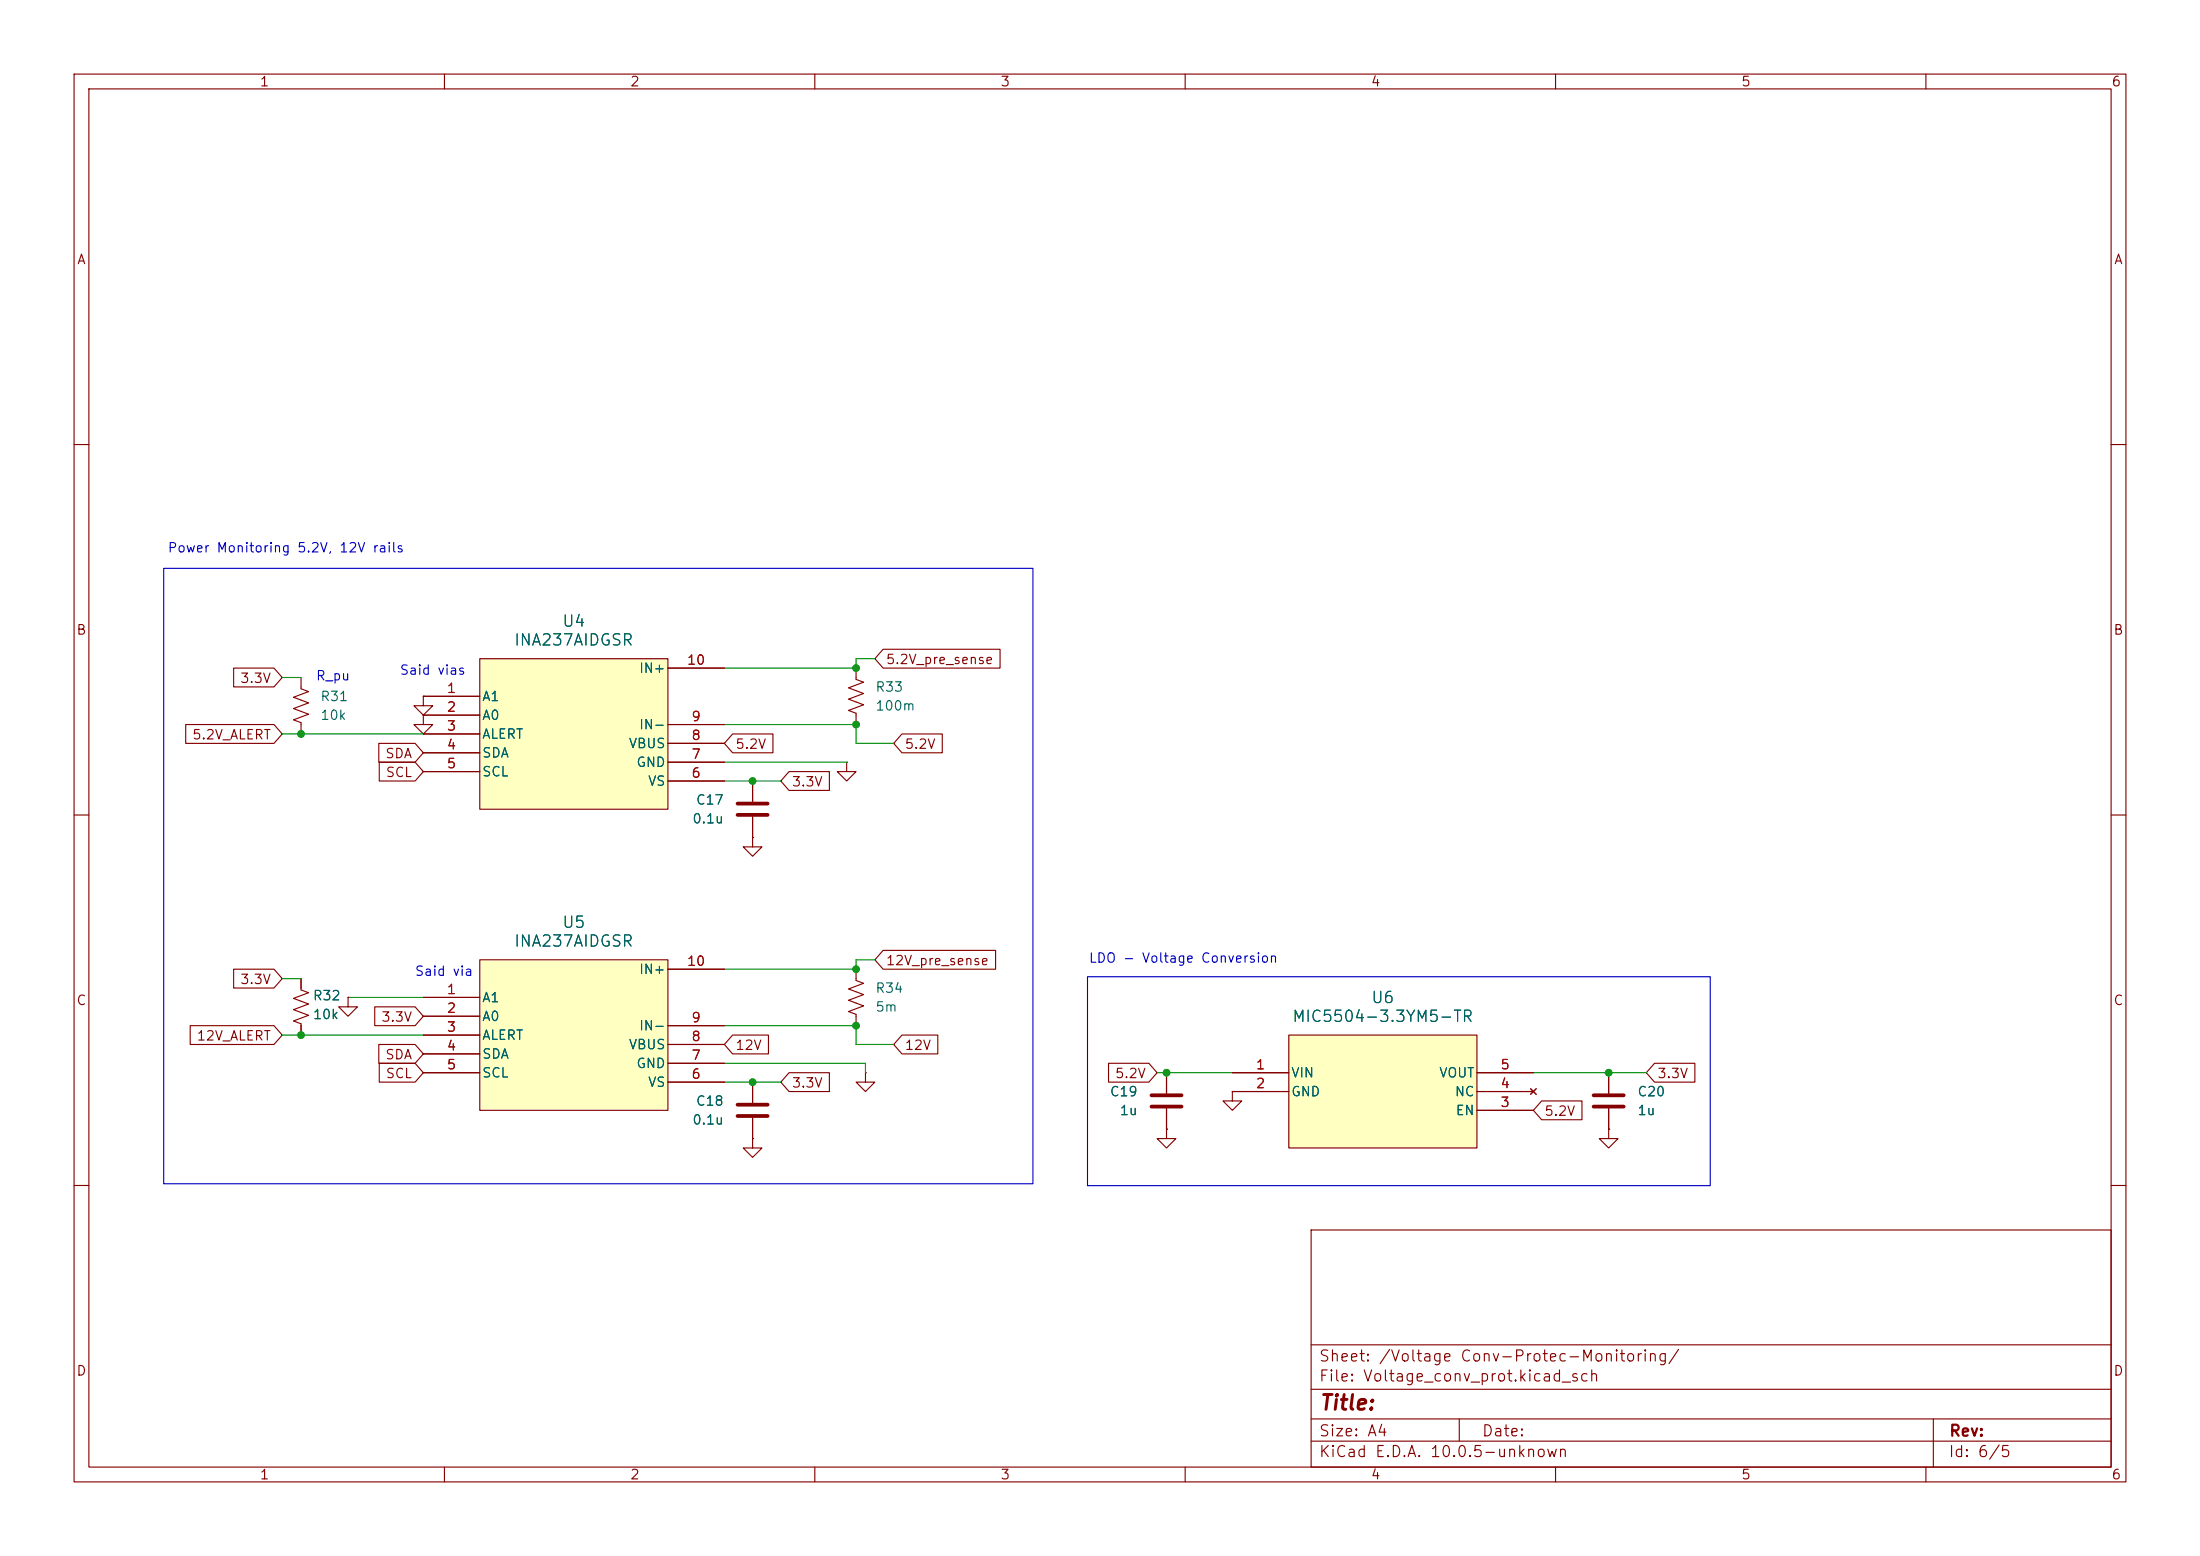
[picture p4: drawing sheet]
(kicad_sch
 (version 20260306)
 (generator "eeschema")
 (generator_version "10.0")
 (paper "A4")
 (lib_symbols
  (symbol "Device:C"
   (pin_numbers (hide yes))
   (pin_names
    (offset 0.254)) (exclude_from_sim no) (in_bom yes) (on_board yes)
   (in_pos_files yes)
   (duplicate_pin_numbers_are_jumpers no)
   (property "Reference" "C" (at 0.635 2.54 0) (show_name no) (do_not_autoplace no) (effects (font (size 1.27 1.27)) (justify left)))
   (property "Value" "C" (at 0.635 -2.54 0) (show_name no) (do_not_autoplace no) (effects (font (size 1.27 1.27)) (justify left)))
   (property "Footprint" "" (at 0.9652 -3.81 0) (show_name no) (do_not_autoplace no) (hide yes) (effects (font (size 1.27 1.27))))
   (property "Datasheet" "" (at 0 0 0) (show_name no) (do_not_autoplace no) (hide yes) (effects (font (size 1.27 1.27))))
   (property "Description" "Unpolarized capacitor" (at 0 0 0) (show_name no) (do_not_autoplace no) (hide yes) (effects (font (size 1.27 1.27))))
   (symbol "C_0_1"
    (polyline (pts (xy -2.032 0.762) (xy 2.032 0.762)) (stroke (width 0.508) (type default)) (fill (type none)))
    (polyline (pts (xy -2.032 -0.762) (xy 2.032 -0.762)) (stroke (width 0.508) (type default)) (fill (type none))))
   (symbol "C_1_1"
    (pin passive line (at 0 3.81 270) (length 2.794) (name "" (effects (font (size 1.27 1.27)))) (number "1" (effects (font (size 1.27 1.27)))))
    (pin passive line (at 0 -3.81 90) (length 2.794) (name "" (effects (font (size 1.27 1.27)))) (number "2" (effects (font (size 1.27 1.27))))))
   (embedded_fonts no))
  (symbol "Device:R_US"
   (pin_numbers (hide yes))
   (pin_names
    (offset 0)) (exclude_from_sim no) (in_bom yes) (on_board yes)
   (in_pos_files yes)
   (duplicate_pin_numbers_are_jumpers no)
   (property "Reference" "R" (at 2.54 0 90) (show_name no) (do_not_autoplace no) (effects (font (size 1.27 1.27))))
   (property "Value" "R_US" (at -2.54 0 90) (show_name no) (do_not_autoplace no) (effects (font (size 1.27 1.27))))
   (property "Footprint" "" (at 1.016 -0.254 90) (show_name no) (do_not_autoplace no) (hide yes) (effects (font (size 1.27 1.27))))
   (property "Datasheet" "" (at 0 0 0) (show_name no) (do_not_autoplace no) (hide yes) (effects (font (size 1.27 1.27))))
   (property "Description" "Resistor, US symbol" (at 0 0 0) (show_name no) (do_not_autoplace no) (hide yes) (effects (font (size 1.27 1.27))))
   (symbol "R_US_0_1"
    (polyline (pts (xy 0 2.286) (xy 0 2.54)) (stroke (width 0) (type default)) (fill (type none)))
    (polyline (pts (xy 0 2.286) (xy 1.016 1.905) (xy 0 1.524) (xy -1.016 1.143) (xy 0 0.762)) (stroke (width 0) (type default)) (fill (type none)))
    (polyline (pts (xy 0 0.762) (xy 1.016 0.381) (xy 0 0) (xy -1.016 -0.381) (xy 0 -0.762)) (stroke (width 0) (type default)) (fill (type none)))
    (polyline (pts (xy 0 -0.762) (xy 1.016 -1.143) (xy 0 -1.524) (xy -1.016 -1.905) (xy 0 -2.286)) (stroke (width 0) (type default)) (fill (type none)))
    (polyline (pts (xy 0 -2.286) (xy 0 -2.54)) (stroke (width 0) (type default)) (fill (type none))))
   (symbol "R_US_1_1"
    (pin passive line (at 0 3.81 270) (length 1.27) (name "" (effects (font (size 1.27 1.27)))) (number "1" (effects (font (size 1.27 1.27)))))
    (pin passive line (at 0 -3.81 90) (length 1.27) (name "" (effects (font (size 1.27 1.27)))) (number "2" (effects (font (size 1.27 1.27))))))
   (embedded_fonts no))
  (symbol "INA237AIDGSR_1"
   (pin_names
    (offset 0.254)) (exclude_from_sim no) (in_bom yes) (on_board yes)
   (in_pos_files yes)
   (duplicate_pin_numbers_are_jumpers no)
   (property "Reference" "U5" (at 20.32 10.16 0) (show_name no) (do_not_autoplace no) (effects (font (size 1.524 1.524))))
   (property "Value" "INA237AIDGSR" (at 20.32 7.62 0) (show_name no) (do_not_autoplace no) (effects (font (size 1.524 1.524))))
   (property "Footprint" "x19_control_library:INA237AIDGSR" (at 0 0 0) (show_name no) (do_not_autoplace no) (hide yes) (effects (font (size 1.27 1.27)
    (italic yes))))
   (property "Datasheet" "https://www.ti.com/lit/gpn/ina237" (at 0 0 0) (show_name no) (do_not_autoplace no) (hide yes) (effects (font (size 1.27 1.27)
    (italic yes))))
   (property "Description" "" (at 0 0 0) (show_name no) (do_not_autoplace no) (hide yes) (effects (font (size 1.27 1.27))))
   (property "ki_locked" "" (at 0 0 0) (show_name no) (do_not_autoplace no) (effects (font (size 1.27 1.27))))
   (symbol "INA237AIDGSR_1_0_1"
    (pin bidirectional line (at 0 0 0) (length 7.62) (name "A1" (effects (font (size 1.27 1.27)))) (number "1" (effects (font (size 1.27 1.27)))))
    (pin bidirectional line (at 0 -2.54 0) (length 7.62) (name "A0" (effects (font (size 1.27 1.27)))) (number "2" (effects (font (size 1.27 1.27)))))
    (pin unspecified line (at 0 -5.08 0) (length 7.62) (name "ALERT" (effects (font (size 1.27 1.27)))) (number "3" (effects (font (size 1.27 1.27)))))
    (pin unspecified line (at 0 -7.62 0) (length 7.62) (name "SDA" (effects (font (size 1.27 1.27)))) (number "4" (effects (font (size 1.27 1.27)))))
    (pin unspecified line (at 0 -10.16 0) (length 7.62) (name "SCL" (effects (font (size 1.27 1.27)))) (number "5" (effects (font (size 1.27 1.27)))))
    (pin unspecified line (at 40.64 -11.43 180) (length 7.62) (name "VS" (effects (font (size 1.27 1.27)))) (number "6" (effects (font (size 1.27 1.27)))))
    (pin unspecified line (at 40.64 -6.35 180) (length 7.62) (name "VBUS" (effects (font (size 1.27 1.27)))) (number "8" (effects (font (size 1.27 1.27)))))
    (pin input line (at 40.64 -3.81 180) (length 7.62) (name "IN-" (effects (font (size 1.27 1.27)))) (number "9" (effects (font (size 1.27 1.27)))))
    (pin input line (at 40.64 3.81 180) (length 7.62) (name "IN+" (effects (font (size 1.27 1.27)))) (number "10" (effects (font (size 1.27 1.27))))))
   (symbol "INA237AIDGSR_1_1_1"
    (rectangle (start 7.62 5.08) (end 33.02 -15.24) (stroke (width 0) (type solid)) (fill (type background)))
    (pin unspecified line (at 40.64 -8.89 180) (length 7.62) (name "GND" (effects (font (size 1.27 1.27)))) (number "7" (effects (font (size 1.27 1.27))))))
   (embedded_fonts no))
  (symbol "board_control_manual_lib:INA237AIDGSR"
   (pin_names
    (offset 0.254)) (exclude_from_sim no) (in_bom yes) (on_board yes)
   (in_pos_files yes)
   (duplicate_pin_numbers_are_jumpers no)
   (property "Reference" "U4" (at 20.32 10.16 0) (show_name no) (do_not_autoplace no) (effects (font (size 1.524 1.524))))
   (property "Value" "INA237AIDGSR" (at 20.32 7.62 0) (show_name no) (do_not_autoplace no) (effects (font (size 1.524 1.524))))
   (property "Footprint" "x19_control_library:INA237AIDGSR" (at 0 0 0) (show_name no) (do_not_autoplace no) (hide yes) (effects (font (size 1.27 1.27)
    (italic yes))))
   (property "Datasheet" "https://www.ti.com/lit/gpn/ina237" (at 0 0 0) (show_name no) (do_not_autoplace no) (hide yes) (effects (font (size 1.27 1.27)
    (italic yes))))
   (property "Description" "" (at 0 0 0) (show_name no) (do_not_autoplace no) (hide yes) (effects (font (size 1.27 1.27))))
   (property "ki_locked" "" (at 0 0 0) (show_name no) (do_not_autoplace no) (effects (font (size 1.27 1.27))))
   (symbol "INA237AIDGSR_0_1"
    (pin bidirectional line (at 0 0 0) (length 7.62) (name "A1" (effects (font (size 1.27 1.27)))) (number "1" (effects (font (size 1.27 1.27)))))
    (pin bidirectional line (at 0 -2.54 0) (length 7.62) (name "A0" (effects (font (size 1.27 1.27)))) (number "2" (effects (font (size 1.27 1.27)))))
    (pin unspecified line (at 0 -5.08 0) (length 7.62) (name "ALERT" (effects (font (size 1.27 1.27)))) (number "3" (effects (font (size 1.27 1.27)))))
    (pin unspecified line (at 0 -7.62 0) (length 7.62) (name "SDA" (effects (font (size 1.27 1.27)))) (number "4" (effects (font (size 1.27 1.27)))))
    (pin unspecified line (at 0 -10.16 0) (length 7.62) (name "SCL" (effects (font (size 1.27 1.27)))) (number "5" (effects (font (size 1.27 1.27)))))
    (pin unspecified line (at 40.64 -11.43 180) (length 7.62) (name "VS" (effects (font (size 1.27 1.27)))) (number "6" (effects (font (size 1.27 1.27)))))
    (pin unspecified line (at 40.64 -6.35 180) (length 7.62) (name "VBUS" (effects (font (size 1.27 1.27)))) (number "8" (effects (font (size 1.27 1.27)))))
    (pin input line (at 40.64 -3.81 180) (length 7.62) (name "IN-" (effects (font (size 1.27 1.27)))) (number "9" (effects (font (size 1.27 1.27)))))
    (pin input line (at 40.64 3.81 180) (length 7.62) (name "IN+" (effects (font (size 1.27 1.27)))) (number "10" (effects (font (size 1.27 1.27))))))
   (symbol "INA237AIDGSR_1_1"
    (rectangle (start 7.62 5.08) (end 33.02 -15.24) (stroke (width 0) (type solid)) (fill (type background)))
    (pin unspecified line (at 40.64 -8.89 180) (length 7.62) (name "GND" (effects (font (size 1.27 1.27)))) (number "7" (effects (font (size 1.27 1.27))))))
   (embedded_fonts no))
  (symbol "board_control_manual_lib:MIC5504-3.3YM5-TR"
   (pin_names
    (offset 0.254)) (exclude_from_sim no) (in_bom yes) (on_board yes)
   (in_pos_files yes)
   (duplicate_pin_numbers_are_jumpers no)
   (property "Reference" "U6" (at 20.32 10.16 0) (show_name no) (do_not_autoplace no) (effects (font (size 1.524 1.524))))
   (property "Value" "MIC5504-3.3YM5-TR" (at 20.32 7.62 0) (show_name no) (do_not_autoplace no) (effects (font (size 1.524 1.524))))
   (property "Footprint" "x19_control_library:MIC5504_3_3YM5_TR" (at 0 0 0) (show_name no) (do_not_autoplace no) (hide yes) (effects (font (size 1.27 1.27)
    (italic yes))))
   (property "Datasheet" "MIC5504-3.3YM5-TR" (at 0 0 0) (show_name no) (do_not_autoplace no) (hide yes) (effects (font (size 1.27 1.27)
    (italic yes))))
   (property "Description" "" (at 0 0 0) (show_name no) (do_not_autoplace no) (hide yes) (effects (font (size 1.27 1.27))))
   (property "ki_locked" "" (at 0 0 0) (show_name no) (do_not_autoplace no) (effects (font (size 1.27 1.27))))
   (symbol "MIC5504-3.3YM5-TR_0_1"
    (pin input line (at 0 0 0) (length 7.62) (name "VIN" (effects (font (size 1.27 1.27)))) (number "1" (effects (font (size 1.27 1.27)))))
    (pin power_in line (at 0 -2.54 0) (length 7.62) (name "GND" (effects (font (size 1.27 1.27)))) (number "2" (effects (font (size 1.27 1.27)))))
    (pin input line (at 40.64 -5.08 180) (length 7.62) (name "EN" (effects (font (size 1.27 1.27)))) (number "3" (effects (font (size 1.27 1.27)))))
    (pin no_connect line (at 40.64 -2.54 180) (length 7.62) (name "NC" (effects (font (size 1.27 1.27)))) (number "4" (effects (font (size 1.27 1.27))))))
   (symbol "MIC5504-3.3YM5-TR_1_1"
    (rectangle (start 7.62 5.08) (end 33.02 -10.16) (stroke (width 0) (type solid)) (fill (type background)))
    (pin unspecified line (at 40.64 0 180) (length 7.62) (name "VOUT" (effects (font (size 1.27 1.27)))) (number "5" (effects (font (size 1.27 1.27))))))
   (embedded_fonts no))
  (symbol "power:GND"
   (power global)
   (pin_numbers (hide yes))
   (pin_names
    (offset 0) (hide yes)) (exclude_from_sim no) (in_bom yes) (on_board yes)
   (in_pos_files yes)
   (duplicate_pin_numbers_are_jumpers no)
   (property "Reference" "#PWR" (at 0 -6.35 0) (show_name no) (do_not_autoplace no) (hide yes) (effects (font (size 1.27 1.27))))
   (property "Value" "GND" (at 0 -3.81 0) (show_name no) (do_not_autoplace no) (effects (font (size 1.27 1.27))))
   (property "Footprint" "" (at 0 0 0) (show_name no) (do_not_autoplace no) (hide yes) (effects (font (size 1.27 1.27))))
   (property "Datasheet" "" (at 0 0 0) (show_name no) (do_not_autoplace no) (hide yes) (effects (font (size 1.27 1.27))))
   (property "Description" "Power symbol creates a global label with name \"GND\" , ground" (at 0 0 0) (show_name no) (do_not_autoplace no) (hide yes) (effects (font (size 1.27 1.27))))
   (symbol "GND_0_1"
    (polyline (pts (xy 0 0) (xy 0 -1.27) (xy 1.27 -1.27) (xy 0 -2.54) (xy -1.27 -1.27) (xy 0 -1.27)) (stroke (width 0) (type default)) (fill (type none))))
   (symbol "GND_1_1"
    (pin power_in line (at 0 0 270) (length 0) (name "" (effects (font (size 1.27 1.27)))) (number "1" (effects (font (size 1.27 1.27))))))
   (embedded_fonts no)))
 (rectangle
  (start 22.098 76.708)
  (end 139.446 159.766)
  (stroke (width 0) (type default))
  (fill (type none)))
 (rectangle
  (start 146.812 131.826)
  (end 230.886 160.02)
  (stroke (width 0) (type default))
  (fill (type none)))
 (text "LDO - Voltage Conversion"
  (exclude_from_sim no)
  (at 159.766 129.54 0)
  (effects (font (size 1.27 1.27))))
 (text "Said via"
  (exclude_from_sim no)
  (at 59.944 131.318 0)
  (effects (font (size 1.27 1.27))))
 (text "R_pu"
  (exclude_from_sim no)
  (at 44.958 91.44 0)
  (effects (font (size 1.27 1.27))))
 (text "Said vias"
  (exclude_from_sim no)
  (at 58.42 90.678 0)
  (effects (font (size 1.27 1.27))))
 (text "Power Monitoring 5.2V, 12V rails"
  (exclude_from_sim no)
  (at 38.608 74.168 0)
  (effects (font (size 1.27 1.27))))
 (junction
  (at 115.57 138.43)
  (diameter 0)
  (color 0 0 0 0))
 (junction
  (at 115.57 90.17)
  (diameter 0)
  (color 0 0 0 0))
 (junction
  (at 40.64 139.7)
  (diameter 0)
  (color 0 0 0 0))
 (junction
  (at 217.17 144.78)
  (diameter 0)
  (color 0 0 0 0))
 (junction
  (at 115.57 97.79)
  (diameter 0)
  (color 0 0 0 0))
 (junction
  (at 157.48 144.78)
  (diameter 0)
  (color 0 0 0 0))
 (junction
  (at 101.6 105.41)
  (diameter 0)
  (color 0 0 0 0))
 (junction
  (at 40.64 99.06)
  (diameter 0)
  (color 0 0 0 0))
 (junction
  (at 115.57 130.81)
  (diameter 0)
  (color 0 0 0 0))
 (junction
  (at 101.6 146.05)
  (diameter 0)
  (color 0 0 0 0))
 (wire
  (pts (xy 120.65 100.33) (xy 115.57 100.33))
  (stroke (width 0) (type default)))
 (wire
  (pts (xy 97.79 130.81) (xy 115.57 130.81))
  (stroke (width 0) (type default)))
 (wire
  (pts (xy 101.6 105.41) (xy 105.41 105.41))
  (stroke (width 0) (type default)))
 (wire
  (pts (xy 38.1 139.7) (xy 40.64 139.7))
  (stroke (width 0) (type default)))
 (wire
  (pts (xy 46.99 134.62) (xy 57.15 134.62))
  (stroke (width 0) (type default)))
 (wire
  (pts (xy 97.79 105.41) (xy 101.6 105.41))
  (stroke (width 0) (type default)))
 (wire
  (pts (xy 97.79 146.05) (xy 101.6 146.05))
  (stroke (width 0) (type default)))
 (wire
  (pts (xy 115.57 129.54) (xy 115.57 130.81))
  (stroke (width 0) (type default)))
 (wire
  (pts (xy 156.21 144.78) (xy 157.48 144.78))
  (stroke (width 0) (type default)))
 (wire
  (pts (xy 97.79 143.51) (xy 116.84 143.51))
  (stroke (width 0) (type default)))
 (wire
  (pts (xy 97.79 97.79) (xy 115.57 97.79))
  (stroke (width 0) (type default)))
 (wire
  (pts (xy 97.79 138.43) (xy 115.57 138.43))
  (stroke (width 0) (type default)))
 (wire
  (pts (xy 222.25 144.78) (xy 217.17 144.78))
  (stroke (width 0) (type default)))
 (wire
  (pts (xy 38.1 99.06) (xy 40.64 99.06))
  (stroke (width 0) (type default)))
 (wire
  (pts (xy 157.48 144.78) (xy 166.37 144.78))
  (stroke (width 0) (type default)))
 (wire
  (pts (xy 38.1 132.08) (xy 40.64 132.08))
  (stroke (width 0) (type default)))
 (wire
  (pts (xy 115.57 97.79) (xy 115.57 100.33))
  (stroke (width 0) (type default)))
 (wire
  (pts (xy 97.79 102.87) (xy 114.3 102.87))
  (stroke (width 0) (type default)))
 (wire
  (pts (xy 40.64 139.7) (xy 57.15 139.7))
  (stroke (width 0) (type default)))
 (wire
  (pts (xy 115.57 138.43) (xy 115.57 140.97))
  (stroke (width 0) (type default)))
 (wire
  (pts (xy 116.84 143.51) (xy 116.84 144.78))
  (stroke (width 0) (type default)))
 (wire
  (pts (xy 118.11 129.54) (xy 115.57 129.54))
  (stroke (width 0) (type default)))
 (wire
  (pts (xy 38.1 91.44) (xy 40.64 91.44))
  (stroke (width 0) (type default)))
 (wire
  (pts (xy 97.79 90.17) (xy 115.57 90.17))
  (stroke (width 0) (type default)))
 (wire
  (pts (xy 120.65 140.97) (xy 115.57 140.97))
  (stroke (width 0) (type default)))
 (wire
  (pts (xy 101.6 146.05) (xy 105.41 146.05))
  (stroke (width 0) (type default)))
 (wire
  (pts (xy 40.64 99.06) (xy 57.15 99.06))
  (stroke (width 0) (type default)))
 (wire
  (pts (xy 115.57 88.9) (xy 115.57 90.17))
  (stroke (width 0) (type default)))
 (wire
  (pts (xy 207.01 144.78) (xy 217.17 144.78))
  (stroke (width 0) (type default)))
 (wire
  (pts (xy 118.11 88.9) (xy 115.57 88.9))
  (stroke (width 0) (type default)))
 (global_label "5.2V"
  (shape input)
  (at 156.21 144.78 180)
  (fields_autoplaced yes)
  (effects (font (size 1.27 1.27)) (justify right))
  (property "Intersheetrefs" "${INTERSHEET_REFS}" (at 149.1124 144.78 0) (hide yes) (show_name no) (do_not_autoplace no) (effects (font (size 1.27 1.27)) (justify right))))
 (global_label "3.3V"
  (shape input)
  (at 38.1 132.08 180)
  (fields_autoplaced yes)
  (effects (font (size 1.27 1.27)) (justify right))
  (property "Intersheetrefs" "${INTERSHEET_REFS}" (at 31.0024 132.08 0) (hide yes) (show_name no) (do_not_autoplace no) (effects (font (size 1.27 1.27)) (justify right))))
 (global_label "3.3V"
  (shape input)
  (at 38.1 91.44 180)
  (fields_autoplaced yes)
  (effects (font (size 1.27 1.27)) (justify right))
  (property "Intersheetrefs" "${INTERSHEET_REFS}" (at 31.0024 91.44 0) (hide yes) (show_name no) (do_not_autoplace no) (effects (font (size 1.27 1.27)) (justify right))))
 (global_label "3.3V"
  (shape input)
  (at 222.25 144.78 0)
  (fields_autoplaced yes)
  (effects (font (size 1.27 1.27)) (justify left))
  (property "Intersheetrefs" "${INTERSHEET_REFS}" (at 229.3476 144.78 0) (hide yes) (show_name no) (do_not_autoplace no) (effects (font (size 1.27 1.27)) (justify left))))
 (global_label "12V_ALERT"
  (shape input)
  (at 38.1 139.7 180)
  (fields_autoplaced yes)
  (effects (font (size 1.27 1.27)) (justify right))
  (property "Intersheetrefs" "${INTERSHEET_REFS}" (at 25.1363 139.7 0) (hide yes) (show_name no) (do_not_autoplace no) (effects (font (size 1.27 1.27)) (justify right))))
 (global_label "SDA"
  (shape input)
  (at 57.15 142.24 180)
  (fields_autoplaced yes)
  (effects (font (size 1.27 1.27)) (justify right))
  (property "Intersheetrefs" "${INTERSHEET_REFS}" (at 50.5967 142.24 0) (hide yes) (show_name no) (do_not_autoplace no) (effects (font (size 1.27 1.27)) (justify right))))
 (global_label "3.3V"
  (shape input)
  (at 105.41 146.05 0)
  (fields_autoplaced yes)
  (effects (font (size 1.27 1.27)) (justify left))
  (property "Intersheetrefs" "${INTERSHEET_REFS}" (at 112.5076 146.05 0) (hide yes) (show_name no) (do_not_autoplace no) (effects (font (size 1.27 1.27)) (justify left))))
 (global_label "SDA"
  (shape input)
  (at 57.15 101.6 180)
  (fields_autoplaced yes)
  (effects (font (size 1.27 1.27)) (justify right))
  (property "Intersheetrefs" "${INTERSHEET_REFS}" (at 50.5967 101.6 0) (hide yes) (show_name no) (do_not_autoplace no) (effects (font (size 1.27 1.27)) (justify right))))
 (global_label "5.2V"
  (shape input)
  (at 120.65 100.33 0)
  (fields_autoplaced yes)
  (effects (font (size 1.27 1.27)) (justify left))
  (property "Intersheetrefs" "${INTERSHEET_REFS}" (at 127.7476 100.33 0) (hide yes) (show_name no) (do_not_autoplace no) (effects (font (size 1.27 1.27)) (justify left))))
 (global_label "SCL"
  (shape input)
  (at 57.15 104.14 180)
  (fields_autoplaced yes)
  (effects (font (size 1.27 1.27)) (justify right))
  (property "Intersheetrefs" "${INTERSHEET_REFS}" (at 50.6572 104.14 0) (hide yes) (show_name no) (do_not_autoplace no) (effects (font (size 1.27 1.27)) (justify right))))
 (global_label "3.3V"
  (shape input)
  (at 105.41 105.41 0)
  (fields_autoplaced yes)
  (effects (font (size 1.27 1.27)) (justify left))
  (property "Intersheetrefs" "${INTERSHEET_REFS}" (at 112.5076 105.41 0) (hide yes) (show_name no) (do_not_autoplace no) (effects (font (size 1.27 1.27)) (justify left))))
 (global_label "5.2V_pre_sense"
  (shape input)
  (at 118.11 88.9 0)
  (fields_autoplaced yes)
  (effects (font (size 1.27 1.27)) (justify left))
  (property "Intersheetrefs" "${INTERSHEET_REFS}" (at 135.549 88.9 0) (hide yes) (show_name no) (do_not_autoplace no) (effects (font (size 1.27 1.27)) (justify left))))
 (global_label "12V_pre_sense"
  (shape input)
  (at 118.11 129.54 0)
  (fields_autoplaced yes)
  (effects (font (size 1.27 1.27)) (justify left))
  (property "Intersheetrefs" "${INTERSHEET_REFS}" (at 134.9442 129.54 0) (hide yes) (show_name no) (do_not_autoplace no) (effects (font (size 1.27 1.27)) (justify left))))
 (global_label "5.2V"
  (shape input)
  (at 97.79 100.33 0)
  (fields_autoplaced yes)
  (effects (font (size 1.27 1.27)) (justify left))
  (property "Intersheetrefs" "${INTERSHEET_REFS}" (at 104.8876 100.33 0) (hide yes) (show_name no) (do_not_autoplace no) (effects (font (size 1.27 1.27)) (justify left))))
 (global_label "SCL"
  (shape input)
  (at 57.15 144.78 180)
  (fields_autoplaced yes)
  (effects (font (size 1.27 1.27)) (justify right))
  (property "Intersheetrefs" "${INTERSHEET_REFS}" (at 50.6572 144.78 0) (hide yes) (show_name no) (do_not_autoplace no) (effects (font (size 1.27 1.27)) (justify right))))
 (global_label "12V"
  (shape input)
  (at 120.65 140.97 0)
  (fields_autoplaced yes)
  (effects (font (size 1.27 1.27)) (justify left))
  (property "Intersheetrefs" "${INTERSHEET_REFS}" (at 127.1428 140.97 0) (hide yes) (show_name no) (do_not_autoplace no) (effects (font (size 1.27 1.27)) (justify left))))
 (global_label "5.2V"
  (shape input)
  (at 207.01 149.86 0)
  (fields_autoplaced yes)
  (effects (font (size 1.27 1.27)) (justify left))
  (property "Intersheetrefs" "${INTERSHEET_REFS}" (at 214.1076 149.86 0) (hide yes) (show_name no) (do_not_autoplace no) (effects (font (size 1.27 1.27)) (justify left))))
 (global_label "12V"
  (shape input)
  (at 97.79 140.97 0)
  (fields_autoplaced yes)
  (effects (font (size 1.27 1.27)) (justify left))
  (property "Intersheetrefs" "${INTERSHEET_REFS}" (at 104.2828 140.97 0) (hide yes) (show_name no) (do_not_autoplace no) (effects (font (size 1.27 1.27)) (justify left))))
 (global_label "5.2V_ALERT"
  (shape input)
  (at 38.1 99.06 180)
  (fields_autoplaced yes)
  (effects (font (size 1.27 1.27)) (justify right))
  (property "Intersheetrefs" "${INTERSHEET_REFS}" (at 24.5315 99.06 0) (hide yes) (show_name no) (do_not_autoplace no) (effects (font (size 1.27 1.27)) (justify right))))
 (global_label "3.3V"
  (shape input)
  (at 57.15 137.16 180)
  (fields_autoplaced yes)
  (effects (font (size 1.27 1.27)) (justify right))
  (property "Intersheetrefs" "${INTERSHEET_REFS}" (at 50.0524 137.16 0) (hide yes) (show_name no) (do_not_autoplace no) (effects (font (size 1.27 1.27)) (justify right))))
 (symbol
  (lib_id "power:GND")
  (at 101.6 153.67 0)
  (unit 1)
  (body_style 1)
  (exclude_from_sim no)
  (in_bom yes)
  (on_board yes)
  (in_pos_files yes)
  (dnp no)
  (fields_autoplaced yes)
  (property "Reference" "#PWR057" (at 101.6 160.02 0) (hide yes) (show_name no) (do_not_autoplace no) (effects (font (size 1.27 1.27))))
  (property "Value" "GND" (at 101.6 158.75 0) (hide yes) (show_name no) (do_not_autoplace no) (effects (font (size 1.27 1.27))))
  (property "Footprint" "" (at 101.6 153.67 0) (hide yes) (show_name no) (do_not_autoplace no) (effects (font (size 1.27 1.27))))
  (property "Datasheet" "" (at 101.6 153.67 0) (hide yes) (show_name no) (do_not_autoplace no) (effects (font (size 1.27 1.27))))
  (property "Description" "Power symbol creates a global label with name \"GND\" , ground" (at 101.6 153.67 0) (hide yes) (show_name no) (do_not_autoplace no) (effects (font (size 1.27 1.27))))
  (pin "1"))
 (symbol
  (lib_id "Device:R_US")
  (at 115.57 134.62 0)
  (unit 1)
  (body_style 1)
  (exclude_from_sim no)
  (in_bom yes)
  (on_board yes)
  (in_pos_files yes)
  (dnp no)
  (fields_autoplaced yes)
  (property "Reference" "R34" (at 118.11 133.3499 0) (show_name no) (do_not_autoplace no) (effects (font (size 1.27 1.27)) (justify left)))
  (property "Value" "5m" (at 118.11 135.8899 0) (show_name no) (do_not_autoplace no) (effects (font (size 1.27 1.27)) (justify left)))
  (property "Footprint" "Resistor_SMD:R_0603_1608Metric_Pad0.98x0.95mm_HandSolder" (at 116.586 134.874 90) (hide yes) (show_name no) (do_not_autoplace no) (effects (font (size 1.27 1.27))))
  (property "Datasheet" "" (at 115.57 134.62 0) (hide yes) (show_name no) (do_not_autoplace no) (effects (font (size 1.27 1.27))))
  (property "Description" "Resistor, US symbol" (at 115.57 134.62 0) (hide yes) (show_name no) (do_not_autoplace no) (effects (font (size 1.27 1.27))))
  (pin "1")
  (pin "2"))
 (symbol
  (lib_id "power:GND")
  (at 101.6 113.03 0)
  (unit 1)
  (body_style 1)
  (exclude_from_sim no)
  (in_bom yes)
  (on_board yes)
  (in_pos_files yes)
  (dnp no)
  (fields_autoplaced yes)
  (property "Reference" "#PWR056" (at 101.6 119.38 0) (hide yes) (show_name no) (do_not_autoplace no) (effects (font (size 1.27 1.27))))
  (property "Value" "GND" (at 101.6 118.11 0) (hide yes) (show_name no) (do_not_autoplace no) (effects (font (size 1.27 1.27))))
  (property "Footprint" "" (at 101.6 113.03 0) (hide yes) (show_name no) (do_not_autoplace no) (effects (font (size 1.27 1.27))))
  (property "Datasheet" "" (at 101.6 113.03 0) (hide yes) (show_name no) (do_not_autoplace no) (effects (font (size 1.27 1.27))))
  (property "Description" "Power symbol creates a global label with name \"GND\" , ground" (at 101.6 113.03 0) (hide yes) (show_name no) (do_not_autoplace no) (effects (font (size 1.27 1.27))))
  (pin "1"))
 (symbol
  (lib_id "Device:C")
  (at 101.6 149.86 0)
  (mirror y)
  (unit 1)
  (body_style 1)
  (exclude_from_sim no)
  (in_bom yes)
  (on_board yes)
  (in_pos_files yes)
  (dnp no)
  (fields_autoplaced yes)
  (property "Reference" "C18" (at 97.79 148.5899 0) (show_name no) (do_not_autoplace no) (effects (font (size 1.27 1.27)) (justify left)))
  (property "Value" "0.1u" (at 97.79 151.1299 0) (show_name no) (do_not_autoplace no) (effects (font (size 1.27 1.27)) (justify left)))
  (property "Footprint" "Capacitor_SMD:C_0603_1608Metric_Pad1.08x0.95mm_HandSolder" (at 100.6348 153.67 0) (hide yes) (show_name no) (do_not_autoplace no) (effects (font (size 1.27 1.27))))
  (property "Datasheet" "" (at 101.6 149.86 0) (hide yes) (show_name no) (do_not_autoplace no) (effects (font (size 1.27 1.27))))
  (property "Description" "Unpolarized capacitor" (at 101.6 149.86 0) (hide yes) (show_name no) (do_not_autoplace no) (effects (font (size 1.27 1.27))))
  (pin "1")
  (pin "2"))
 (symbol
  (lib_id "board_control_manual_lib:INA237AIDGSR")
  (at 57.15 93.98 0)
  (unit 1)
  (body_style 1)
  (exclude_from_sim no)
  (in_bom yes)
  (on_board yes)
  (in_pos_files yes)
  (dnp no)
  (fields_autoplaced yes)
  (property "Reference" "U4" (at 77.47 83.82 0) (show_name no) (do_not_autoplace no) (effects (font (size 1.524 1.524))))
  (property "Value" "INA237AIDGSR" (at 77.47 86.36 0) (show_name no) (do_not_autoplace no) (effects (font (size 1.524 1.524))))
  (property "Footprint" "x19_control_library:INA237AIDGSR" (at 57.15 93.98 0) (hide yes) (show_name no) (do_not_autoplace no) (effects (font (size 1.27 1.27)
    (italic yes))))
  (property "Datasheet" "https://www.ti.com/lit/gpn/ina237" (at 57.15 93.98 0) (hide yes) (show_name no) (do_not_autoplace no) (effects (font (size 1.27 1.27)
    (italic yes))))
  (property "Description" "" (at 57.15 93.98 0) (hide yes) (show_name no) (do_not_autoplace no) (effects (font (size 1.27 1.27))))
  (pin "1")
  (pin "4")
  (pin "3")
  (pin "7")
  (pin "8")
  (pin "9")
  (pin "5")
  (pin "2")
  (pin "6")
  (pin "10"))
 (symbol
  (lib_id "Device:C")
  (at 101.6 109.22 0)
  (mirror y)
  (unit 1)
  (body_style 1)
  (exclude_from_sim no)
  (in_bom yes)
  (on_board yes)
  (in_pos_files yes)
  (dnp no)
  (fields_autoplaced yes)
  (property "Reference" "C17" (at 97.79 107.9499 0) (show_name no) (do_not_autoplace no) (effects (font (size 1.27 1.27)) (justify left)))
  (property "Value" "0.1u" (at 97.79 110.4899 0) (show_name no) (do_not_autoplace no) (effects (font (size 1.27 1.27)) (justify left)))
  (property "Footprint" "Capacitor_SMD:C_0603_1608Metric_Pad1.08x0.95mm_HandSolder" (at 100.6348 113.03 0) (hide yes) (show_name no) (do_not_autoplace no) (effects (font (size 1.27 1.27))))
  (property "Datasheet" "" (at 101.6 109.22 0) (hide yes) (show_name no) (do_not_autoplace no) (effects (font (size 1.27 1.27))))
  (property "Description" "Unpolarized capacitor" (at 101.6 109.22 0) (hide yes) (show_name no) (do_not_autoplace no) (effects (font (size 1.27 1.27))))
  (pin "1")
  (pin "2"))
 (symbol
  (lib_id "power:GND")
  (at 217.17 152.4 0)
  (unit 1)
  (body_style 1)
  (exclude_from_sim no)
  (in_bom yes)
  (on_board yes)
  (in_pos_files yes)
  (dnp no)
  (fields_autoplaced yes)
  (property "Reference" "#PWR062" (at 217.17 158.75 0) (hide yes) (show_name no) (do_not_autoplace no) (effects (font (size 1.27 1.27))))
  (property "Value" "GND" (at 217.17 157.48 0) (hide yes) (show_name no) (do_not_autoplace no) (effects (font (size 1.27 1.27))))
  (property "Footprint" "" (at 217.17 152.4 0) (hide yes) (show_name no) (do_not_autoplace no) (effects (font (size 1.27 1.27))))
  (property "Datasheet" "" (at 217.17 152.4 0) (hide yes) (show_name no) (do_not_autoplace no) (effects (font (size 1.27 1.27))))
  (property "Description" "Power symbol creates a global label with name \"GND\" , ground" (at 217.17 152.4 0) (hide yes) (show_name no) (do_not_autoplace no) (effects (font (size 1.27 1.27))))
  (pin "1"))
 (symbol
  (lib_id "Device:R_US")
  (at 115.57 93.98 0)
  (unit 1)
  (body_style 1)
  (exclude_from_sim no)
  (in_bom yes)
  (on_board yes)
  (in_pos_files yes)
  (dnp no)
  (fields_autoplaced yes)
  (property "Reference" "R33" (at 118.11 92.7099 0) (show_name no) (do_not_autoplace no) (effects (font (size 1.27 1.27)) (justify left)))
  (property "Value" "100m" (at 118.11 95.2499 0) (show_name no) (do_not_autoplace no) (effects (font (size 1.27 1.27)) (justify left)))
  (property "Footprint" "Resistor_SMD:R_0603_1608Metric_Pad0.98x0.95mm_HandSolder" (at 116.586 94.234 90) (hide yes) (show_name no) (do_not_autoplace no) (effects (font (size 1.27 1.27))))
  (property "Datasheet" "" (at 115.57 93.98 0) (hide yes) (show_name no) (do_not_autoplace no) (effects (font (size 1.27 1.27))))
  (property "Description" "Resistor, US symbol" (at 115.57 93.98 0) (hide yes) (show_name no) (do_not_autoplace no) (effects (font (size 1.27 1.27))))
  (pin "1")
  (pin "2"))
 (symbol
  (lib_id "power:GND")
  (at 57.15 93.98 0)
  (unit 1)
  (body_style 1)
  (exclude_from_sim no)
  (in_bom yes)
  (on_board yes)
  (in_pos_files yes)
  (dnp no)
  (fields_autoplaced yes)
  (property "Reference" "#PWR054" (at 57.15 100.33 0) (hide yes) (show_name no) (do_not_autoplace no) (effects (font (size 1.27 1.27))))
  (property "Value" "GND" (at 57.15 99.06 0) (hide yes) (show_name no) (do_not_autoplace no) (effects (font (size 1.27 1.27))))
  (property "Footprint" "" (at 57.15 93.98 0) (hide yes) (show_name no) (do_not_autoplace no) (effects (font (size 1.27 1.27))))
  (property "Datasheet" "" (at 57.15 93.98 0) (hide yes) (show_name no) (do_not_autoplace no) (effects (font (size 1.27 1.27))))
  (property "Description" "Power symbol creates a global label with name \"GND\" , ground" (at 57.15 93.98 0) (hide yes) (show_name no) (do_not_autoplace no) (effects (font (size 1.27 1.27))))
  (pin "1"))
 (symbol
  (lib_id "Device:R_US")
  (at 40.64 95.25 0)
  (unit 1)
  (body_style 1)
  (exclude_from_sim no)
  (in_bom yes)
  (on_board yes)
  (in_pos_files yes)
  (dnp no)
  (fields_autoplaced yes)
  (property "Reference" "R31" (at 43.18 93.9799 0) (show_name no) (do_not_autoplace no) (effects (font (size 1.27 1.27)) (justify left)))
  (property "Value" "10k" (at 43.18 96.5199 0) (show_name no) (do_not_autoplace no) (effects (font (size 1.27 1.27)) (justify left)))
  (property "Footprint" "Resistor_SMD:R_0603_1608Metric_Pad0.98x0.95mm_HandSolder" (at 41.656 95.504 90) (hide yes) (show_name no) (do_not_autoplace no) (effects (font (size 1.27 1.27))))
  (property "Datasheet" "" (at 40.64 95.25 0) (hide yes) (show_name no) (do_not_autoplace no) (effects (font (size 1.27 1.27))))
  (property "Description" "Resistor, US symbol" (at 40.64 95.25 0) (hide yes) (show_name no) (do_not_autoplace no) (effects (font (size 1.27 1.27))))
  (pin "1")
  (pin "2"))
 (symbol
  (lib_id "power:GND")
  (at 157.48 152.4 0)
  (unit 1)
  (body_style 1)
  (exclude_from_sim no)
  (in_bom yes)
  (on_board yes)
  (in_pos_files yes)
  (dnp no)
  (fields_autoplaced yes)
  (property "Reference" "#PWR060" (at 157.48 158.75 0) (hide yes) (show_name no) (do_not_autoplace no) (effects (font (size 1.27 1.27))))
  (property "Value" "GND" (at 157.48 157.48 0) (hide yes) (show_name no) (do_not_autoplace no) (effects (font (size 1.27 1.27))))
  (property "Footprint" "" (at 157.48 152.4 0) (hide yes) (show_name no) (do_not_autoplace no) (effects (font (size 1.27 1.27))))
  (property "Datasheet" "" (at 157.48 152.4 0) (hide yes) (show_name no) (do_not_autoplace no) (effects (font (size 1.27 1.27))))
  (property "Description" "Power symbol creates a global label with name \"GND\" , ground" (at 157.48 152.4 0) (hide yes) (show_name no) (do_not_autoplace no) (effects (font (size 1.27 1.27))))
  (pin "1"))
 (symbol
  (lib_id "power:GND")
  (at 46.99 134.62 0)
  (unit 1)
  (body_style 1)
  (exclude_from_sim no)
  (in_bom yes)
  (on_board yes)
  (in_pos_files yes)
  (dnp no)
  (fields_autoplaced yes)
  (property "Reference" "#PWR053" (at 46.99 140.97 0) (hide yes) (show_name no) (do_not_autoplace no) (effects (font (size 1.27 1.27))))
  (property "Value" "GND" (at 46.99 139.7 0) (hide yes) (show_name no) (do_not_autoplace no) (effects (font (size 1.27 1.27))))
  (property "Footprint" "" (at 46.99 134.62 0) (hide yes) (show_name no) (do_not_autoplace no) (effects (font (size 1.27 1.27))))
  (property "Datasheet" "" (at 46.99 134.62 0) (hide yes) (show_name no) (do_not_autoplace no) (effects (font (size 1.27 1.27))))
  (property "Description" "Power symbol creates a global label with name \"GND\" , ground" (at 46.99 134.62 0) (hide yes) (show_name no) (do_not_autoplace no) (effects (font (size 1.27 1.27))))
  (pin "1"))
 (symbol
  (lib_name "INA237AIDGSR_1")
  (lib_id "board_control_manual_lib:INA237AIDGSR")
  (at 57.15 134.62 0)
  (unit 1)
  (body_style 1)
  (exclude_from_sim no)
  (in_bom yes)
  (on_board yes)
  (in_pos_files yes)
  (dnp no)
  (fields_autoplaced yes)
  (property "Reference" "U5" (at 77.47 124.46 0) (show_name no) (do_not_autoplace no) (effects (font (size 1.524 1.524))))
  (property "Value" "INA237AIDGSR" (at 77.47 127 0) (show_name no) (do_not_autoplace no) (effects (font (size 1.524 1.524))))
  (property "Footprint" "x19_control_library:INA237AIDGSR" (at 57.15 134.62 0) (hide yes) (show_name no) (do_not_autoplace no) (effects (font (size 1.27 1.27)
    (italic yes))))
  (property "Datasheet" "https://www.ti.com/lit/gpn/ina237" (at 57.15 134.62 0) (hide yes) (show_name no) (do_not_autoplace no) (effects (font (size 1.27 1.27)
    (italic yes))))
  (property "Description" "" (at 57.15 134.62 0) (hide yes) (show_name no) (do_not_autoplace no) (effects (font (size 1.27 1.27))))
  (pin "1")
  (pin "4")
  (pin "3")
  (pin "7")
  (pin "8")
  (pin "9")
  (pin "5")
  (pin "2")
  (pin "6")
  (pin "10"))
 (symbol
  (lib_id "power:GND")
  (at 114.3 102.87 0)
  (unit 1)
  (body_style 1)
  (exclude_from_sim no)
  (in_bom yes)
  (on_board yes)
  (in_pos_files yes)
  (dnp no)
  (fields_autoplaced yes)
  (property "Reference" "#PWR058" (at 114.3 109.22 0) (hide yes) (show_name no) (do_not_autoplace no) (effects (font (size 1.27 1.27))))
  (property "Value" "GND" (at 114.3 107.95 0) (hide yes) (show_name no) (do_not_autoplace no) (effects (font (size 1.27 1.27))))
  (property "Footprint" "" (at 114.3 102.87 0) (hide yes) (show_name no) (do_not_autoplace no) (effects (font (size 1.27 1.27))))
  (property "Datasheet" "" (at 114.3 102.87 0) (hide yes) (show_name no) (do_not_autoplace no) (effects (font (size 1.27 1.27))))
  (property "Description" "Power symbol creates a global label with name \"GND\" , ground" (at 114.3 102.87 0) (hide yes) (show_name no) (do_not_autoplace no) (effects (font (size 1.27 1.27))))
  (pin "1"))
 (symbol
  (lib_id "Device:C")
  (at 157.48 148.59 0)
  (mirror y)
  (unit 1)
  (body_style 1)
  (exclude_from_sim no)
  (in_bom yes)
  (on_board yes)
  (in_pos_files yes)
  (dnp no)
  (property "Reference" "C19" (at 153.67 147.3199 0) (show_name no) (do_not_autoplace no) (effects (font (size 1.27 1.27)) (justify left)))
  (property "Value" "1u" (at 153.67 149.8599 0) (show_name no) (do_not_autoplace no) (effects (font (size 1.27 1.27)) (justify left)))
  (property "Footprint" "Capacitor_SMD:C_0603_1608Metric_Pad1.08x0.95mm_HandSolder" (at 156.5148 152.4 0) (hide yes) (show_name no) (do_not_autoplace no) (effects (font (size 1.27 1.27))))
  (property "Datasheet" "" (at 157.48 148.59 0) (hide yes) (show_name no) (do_not_autoplace no) (effects (font (size 1.27 1.27))))
  (property "Description" "Unpolarized capacitor" (at 157.48 148.59 0) (hide yes) (show_name no) (do_not_autoplace no) (effects (font (size 1.27 1.27))))
  (pin "1")
  (pin "2"))
 (symbol
  (lib_id "Device:R_US")
  (at 40.64 135.89 0)
  (unit 1)
  (body_style 1)
  (exclude_from_sim no)
  (in_bom yes)
  (on_board yes)
  (in_pos_files yes)
  (dnp no)
  (property "Reference" "R32" (at 42.164 134.366 0) (show_name no) (do_not_autoplace no) (effects (font (size 1.27 1.27)) (justify left)))
  (property "Value" "10k" (at 42.164 136.9061 0) (show_name no) (do_not_autoplace no) (effects (font (size 1.27 1.27)) (justify left)))
  (property "Footprint" "Resistor_SMD:R_0603_1608Metric_Pad0.98x0.95mm_HandSolder" (at 41.656 136.144 90) (hide yes) (show_name no) (do_not_autoplace no) (effects (font (size 1.27 1.27))))
  (property "Datasheet" "" (at 40.64 135.89 0) (hide yes) (show_name no) (do_not_autoplace no) (effects (font (size 1.27 1.27))))
  (property "Description" "Resistor, US symbol" (at 40.64 135.89 0) (hide yes) (show_name no) (do_not_autoplace no) (effects (font (size 1.27 1.27))))
  (pin "1")
  (pin "2"))
 (symbol
  (lib_id "power:GND")
  (at 57.15 96.52 0)
  (unit 1)
  (body_style 1)
  (exclude_from_sim no)
  (in_bom yes)
  (on_board yes)
  (in_pos_files yes)
  (dnp no)
  (fields_autoplaced yes)
  (property "Reference" "#PWR055" (at 57.15 102.87 0) (hide yes) (show_name no) (do_not_autoplace no) (effects (font (size 1.27 1.27))))
  (property "Value" "GND" (at 57.15 101.6 0) (hide yes) (show_name no) (do_not_autoplace no) (effects (font (size 1.27 1.27))))
  (property "Footprint" "" (at 57.15 96.52 0) (hide yes) (show_name no) (do_not_autoplace no) (effects (font (size 1.27 1.27))))
  (property "Datasheet" "" (at 57.15 96.52 0) (hide yes) (show_name no) (do_not_autoplace no) (effects (font (size 1.27 1.27))))
  (property "Description" "Power symbol creates a global label with name \"GND\" , ground" (at 57.15 96.52 0) (hide yes) (show_name no) (do_not_autoplace no) (effects (font (size 1.27 1.27))))
  (pin "1"))
 (symbol
  (lib_id "power:GND")
  (at 116.84 144.78 0)
  (unit 1)
  (body_style 1)
  (exclude_from_sim no)
  (in_bom yes)
  (on_board yes)
  (in_pos_files yes)
  (dnp no)
  (fields_autoplaced yes)
  (property "Reference" "#PWR059" (at 116.84 151.13 0) (hide yes) (show_name no) (do_not_autoplace no) (effects (font (size 1.27 1.27))))
  (property "Value" "GND" (at 116.84 149.86 0) (hide yes) (show_name no) (do_not_autoplace no) (effects (font (size 1.27 1.27))))
  (property "Footprint" "" (at 116.84 144.78 0) (hide yes) (show_name no) (do_not_autoplace no) (effects (font (size 1.27 1.27))))
  (property "Datasheet" "" (at 116.84 144.78 0) (hide yes) (show_name no) (do_not_autoplace no) (effects (font (size 1.27 1.27))))
  (property "Description" "Power symbol creates a global label with name \"GND\" , ground" (at 116.84 144.78 0) (hide yes) (show_name no) (do_not_autoplace no) (effects (font (size 1.27 1.27))))
  (pin "1"))
 (symbol
  (lib_id "Device:C")
  (at 217.17 148.59 0)
  (unit 1)
  (body_style 1)
  (exclude_from_sim no)
  (in_bom yes)
  (on_board yes)
  (in_pos_files yes)
  (dnp no)
  (fields_autoplaced yes)
  (property "Reference" "C20" (at 220.98 147.3199 0) (show_name no) (do_not_autoplace no) (effects (font (size 1.27 1.27)) (justify left)))
  (property "Value" "1u" (at 220.98 149.8599 0) (show_name no) (do_not_autoplace no) (effects (font (size 1.27 1.27)) (justify left)))
  (property "Footprint" "Capacitor_SMD:C_0603_1608Metric_Pad1.08x0.95mm_HandSolder" (at 218.1352 152.4 0) (hide yes) (show_name no) (do_not_autoplace no) (effects (font (size 1.27 1.27))))
  (property "Datasheet" "" (at 217.17 148.59 0) (hide yes) (show_name no) (do_not_autoplace no) (effects (font (size 1.27 1.27))))
  (property "Description" "Unpolarized capacitor" (at 217.17 148.59 0) (hide yes) (show_name no) (do_not_autoplace no) (effects (font (size 1.27 1.27))))
  (pin "1")
  (pin "2"))
 (symbol
  (lib_id "power:GND")
  (at 166.37 147.32 0)
  (unit 1)
  (body_style 1)
  (exclude_from_sim no)
  (in_bom yes)
  (on_board yes)
  (in_pos_files yes)
  (dnp no)
  (fields_autoplaced yes)
  (property "Reference" "#PWR061" (at 166.37 153.67 0) (hide yes) (show_name no) (do_not_autoplace no) (effects (font (size 1.27 1.27))))
  (property "Value" "GND" (at 166.37 152.4 0) (hide yes) (show_name no) (do_not_autoplace no) (effects (font (size 1.27 1.27))))
  (property "Footprint" "" (at 166.37 147.32 0) (hide yes) (show_name no) (do_not_autoplace no) (effects (font (size 1.27 1.27))))
  (property "Datasheet" "" (at 166.37 147.32 0) (hide yes) (show_name no) (do_not_autoplace no) (effects (font (size 1.27 1.27))))
  (property "Description" "Power symbol creates a global label with name \"GND\" , ground" (at 166.37 147.32 0) (hide yes) (show_name no) (do_not_autoplace no) (effects (font (size 1.27 1.27))))
  (pin "1"))
 (symbol
  (lib_id "board_control_manual_lib:MIC5504-3.3YM5-TR")
  (at 166.37 144.78 0)
  (unit 1)
  (body_style 1)
  (exclude_from_sim no)
  (in_bom yes)
  (on_board yes)
  (in_pos_files yes)
  (dnp no)
  (fields_autoplaced yes)
  (property "Reference" "U6" (at 186.69 134.62 0) (show_name no) (do_not_autoplace no) (effects (font (size 1.524 1.524))))
  (property "Value" "MIC5504-3.3YM5-TR" (at 186.69 137.16 0) (show_name no) (do_not_autoplace no) (effects (font (size 1.524 1.524))))
  (property "Footprint" "x19_control_library:MIC5504_3_3YM5_TR" (at 166.37 144.78 0) (hide yes) (show_name no) (do_not_autoplace no) (effects (font (size 1.27 1.27)
    (italic yes))))
  (property "Datasheet" "MIC5504-3.3YM5-TR" (at 166.37 144.78 0) (hide yes) (show_name no) (do_not_autoplace no) (effects (font (size 1.27 1.27)
    (italic yes))))
  (property "Description" "" (at 166.37 144.78 0) (hide yes) (show_name no) (do_not_autoplace no) (effects (font (size 1.27 1.27))))
  (pin "1")
  (pin "3")
  (pin "5")
  (pin "2")
  (pin "4")))
